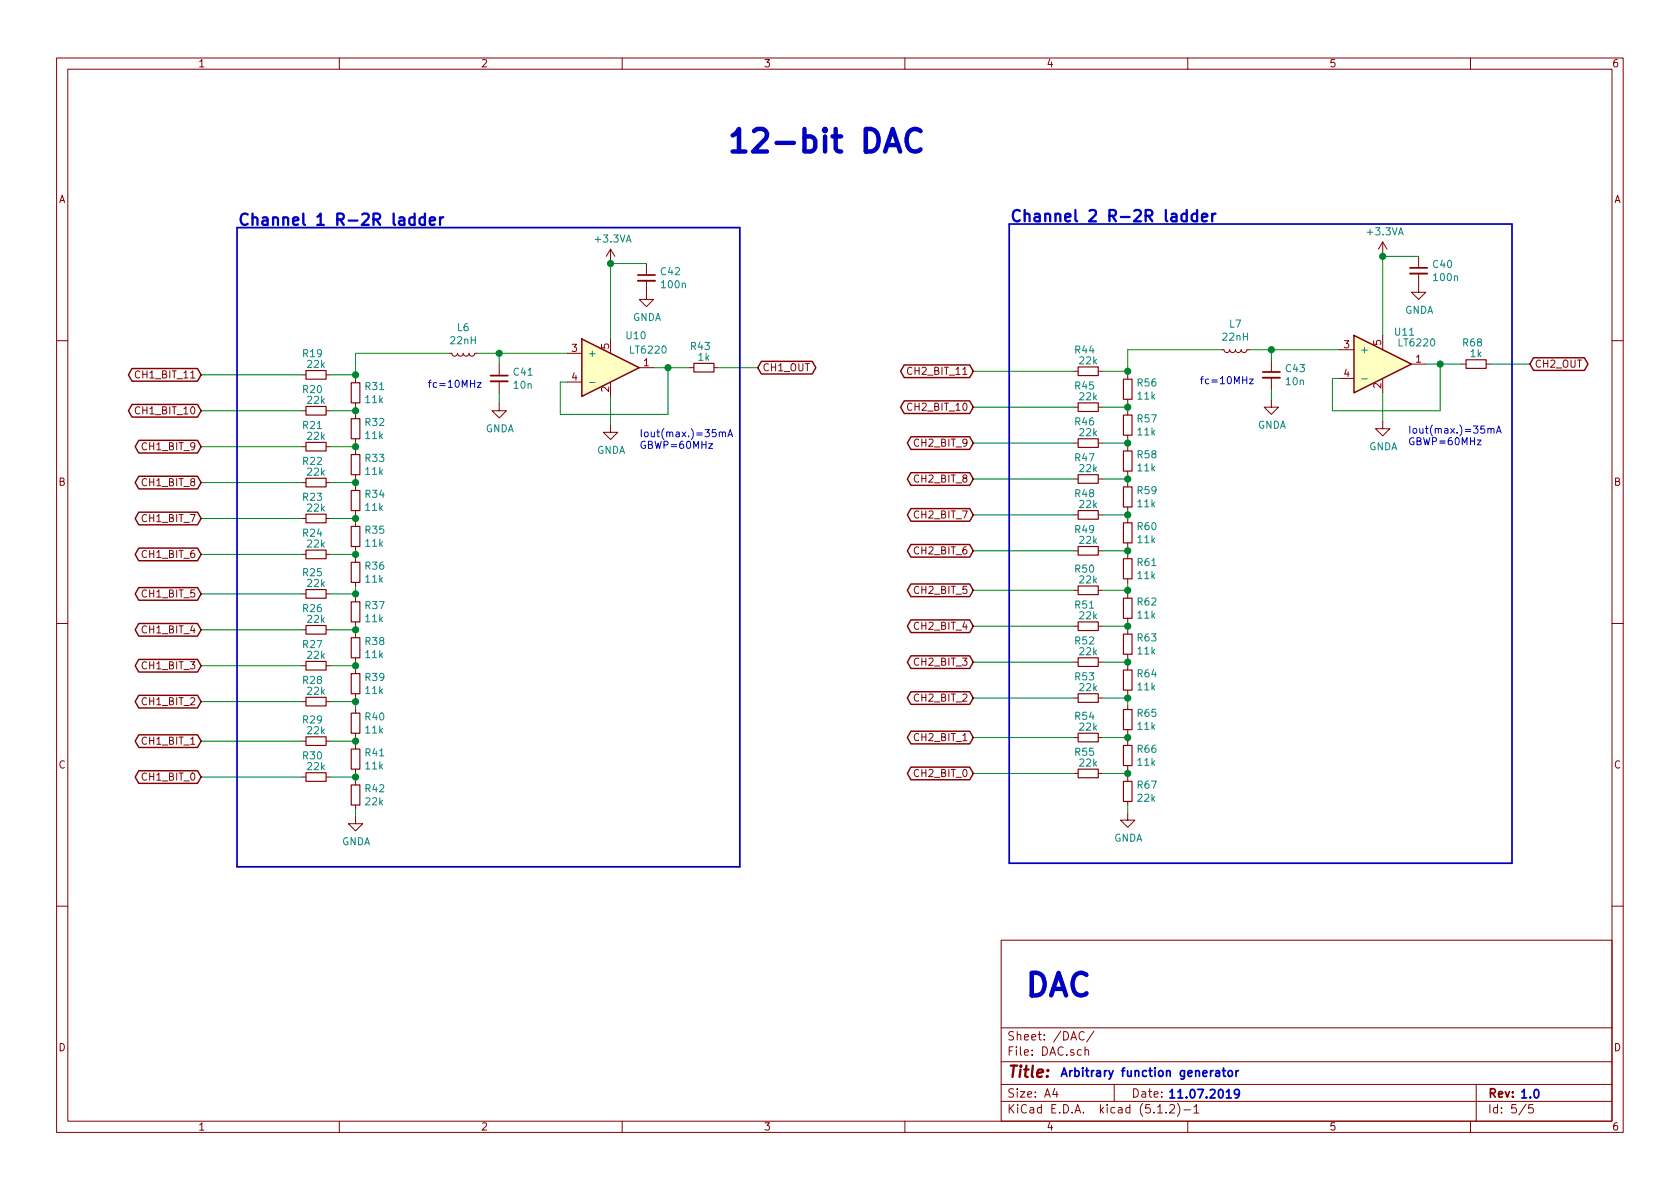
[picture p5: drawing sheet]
EESchema Schematic File Version 4
LIBS:arbitrary_func_gen-cache
EELAYER 29 0
EELAYER END
$Descr A4 11693 8268
encoding utf-8
Sheet 5 5
Title ""
Date ""
Rev ""
Comp ""
Comment1 ""
Comment2 ""
Comment3 ""
Comment4 ""
$EndDescr
Text Notes 8125 7650 0    59   ~ 12
11.07.2019
Text Notes 10575 7650 0    59   ~ 12
1.0
Text Notes 7375 7500 0    59   ~ 12
Arbitrary function generator
Text Notes 7125 6950 0    157  ~ 31
DAC
$Comp
L Device:R_Small R31
U 1 1
P 2475 2725
F 0 "R31" H 2534 2771 50  0000 L CNN
F 1 "11k" H 2534 2680 50  0000 L CNN
F 2 "Resistors_SMD:R_0603_HandSoldering" H 2475 2725 50  0001 C CNN
F 3 "~" H 2475 2725 50  0001 C CNN
	1    2475 2725
	1    0    0    -1  
$EndComp
$Comp
L Device:R_Small R19
U 1 1
P 2200 2600
F 0 "R19" V 2050 2575 50  0000 C CNN
F 1 "22k" V 2125 2600 50  0000 C CNN
F 2 "Resistors_SMD:R_0603_HandSoldering" H 2200 2600 50  0001 C CNN
F 3 "~" H 2200 2600 50  0001 C CNN
	1    2200 2600
	0    1    1    0   
$EndComp
Wire Wire Line
	2300 2600 2475 2600
Connection ~ 2475 2600
Wire Wire Line
	2475 2600 2475 2625
Wire Wire Line
	2100 2600 1400 2600
Wire Wire Line
	2475 2825 2475 2850
$Comp
L Device:R_Small R32
U 1 1
P 2475 2975
F 0 "R32" H 2534 3021 50  0000 L CNN
F 1 "11k" H 2534 2930 50  0000 L CNN
F 2 "Resistors_SMD:R_0603_HandSoldering" H 2475 2975 50  0001 C CNN
F 3 "~" H 2475 2975 50  0001 C CNN
	1    2475 2975
	1    0    0    -1  
$EndComp
$Comp
L Device:R_Small R33
U 1 1
P 2475 3225
F 0 "R33" H 2534 3271 50  0000 L CNN
F 1 "11k" H 2534 3180 50  0000 L CNN
F 2 "Resistors_SMD:R_0603_HandSoldering" H 2475 3225 50  0001 C CNN
F 3 "~" H 2475 3225 50  0001 C CNN
	1    2475 3225
	1    0    0    -1  
$EndComp
Wire Wire Line
	2475 3075 2475 3100
$Comp
L Device:R_Small R21
U 1 1
P 2200 3100
F 0 "R21" V 2050 3075 50  0000 C CNN
F 1 "22k" V 2125 3100 50  0000 C CNN
F 2 "Resistors_SMD:R_0603_HandSoldering" H 2200 3100 50  0001 C CNN
F 3 "~" H 2200 3100 50  0001 C CNN
	1    2200 3100
	0    1    1    0   
$EndComp
Wire Wire Line
	2300 3100 2475 3100
Connection ~ 2475 3100
Wire Wire Line
	2475 3100 2475 3125
Wire Wire Line
	2100 3100 1400 3100
$Comp
L Device:R_Small R20
U 1 1
P 2200 2850
F 0 "R20" V 2050 2825 50  0000 C CNN
F 1 "22k" V 2125 2850 50  0000 C CNN
F 2 "Resistors_SMD:R_0603_HandSoldering" H 2200 2850 50  0001 C CNN
F 3 "~" H 2200 2850 50  0001 C CNN
	1    2200 2850
	0    1    1    0   
$EndComp
Wire Wire Line
	2300 2850 2475 2850
Wire Wire Line
	2100 2850 1400 2850
Wire Wire Line
	2475 2850 2475 2875
$Comp
L Device:R_Small R34
U 1 1
P 2475 3475
F 0 "R34" H 2534 3521 50  0000 L CNN
F 1 "11k" H 2534 3430 50  0000 L CNN
F 2 "Resistors_SMD:R_0603_HandSoldering" H 2475 3475 50  0001 C CNN
F 3 "~" H 2475 3475 50  0001 C CNN
	1    2475 3475
	1    0    0    -1  
$EndComp
$Comp
L Device:R_Small R22
U 1 1
P 2200 3350
F 0 "R22" V 2050 3325 50  0000 C CNN
F 1 "22k" V 2125 3350 50  0000 C CNN
F 2 "Resistors_SMD:R_0603_HandSoldering" H 2200 3350 50  0001 C CNN
F 3 "~" H 2200 3350 50  0001 C CNN
	1    2200 3350
	0    1    1    0   
$EndComp
Wire Wire Line
	2300 3350 2475 3350
Wire Wire Line
	2475 3350 2475 3375
Wire Wire Line
	2100 3350 1400 3350
Wire Wire Line
	2475 3575 2475 3600
$Comp
L Device:R_Small R35
U 1 1
P 2475 3725
F 0 "R35" H 2534 3771 50  0000 L CNN
F 1 "11k" H 2534 3680 50  0000 L CNN
F 2 "Resistors_SMD:R_0603_HandSoldering" H 2475 3725 50  0001 C CNN
F 3 "~" H 2475 3725 50  0001 C CNN
	1    2475 3725
	1    0    0    -1  
$EndComp
$Comp
L Device:R_Small R36
U 1 1
P 2475 3975
F 0 "R36" H 2534 4021 50  0000 L CNN
F 1 "11k" H 2534 3930 50  0000 L CNN
F 2 "Resistors_SMD:R_0603_HandSoldering" H 2475 3975 50  0001 C CNN
F 3 "~" H 2475 3975 50  0001 C CNN
	1    2475 3975
	1    0    0    -1  
$EndComp
Wire Wire Line
	2475 3825 2475 3850
$Comp
L Device:R_Small R24
U 1 1
P 2200 3850
F 0 "R24" V 2050 3825 50  0000 C CNN
F 1 "22k" V 2125 3850 50  0000 C CNN
F 2 "Resistors_SMD:R_0603_HandSoldering" H 2200 3850 50  0001 C CNN
F 3 "~" H 2200 3850 50  0001 C CNN
	1    2200 3850
	0    1    1    0   
$EndComp
Wire Wire Line
	2300 3850 2475 3850
Connection ~ 2475 3850
Wire Wire Line
	2475 3850 2475 3875
Wire Wire Line
	2100 3850 1400 3850
$Comp
L Device:R_Small R23
U 1 1
P 2200 3600
F 0 "R23" V 2050 3575 50  0000 C CNN
F 1 "22k" V 2125 3600 50  0000 C CNN
F 2 "Resistors_SMD:R_0603_HandSoldering" H 2200 3600 50  0001 C CNN
F 3 "~" H 2200 3600 50  0001 C CNN
	1    2200 3600
	0    1    1    0   
$EndComp
Wire Wire Line
	2300 3600 2475 3600
Wire Wire Line
	2100 3600 1400 3600
Connection ~ 2475 3600
Wire Wire Line
	2475 3600 2475 3625
$Comp
L Device:R_Small R37
U 1 1
P 2475 4250
F 0 "R37" H 2534 4296 50  0000 L CNN
F 1 "11k" H 2534 4205 50  0000 L CNN
F 2 "Resistors_SMD:R_0603_HandSoldering" H 2475 4250 50  0001 C CNN
F 3 "~" H 2475 4250 50  0001 C CNN
	1    2475 4250
	1    0    0    -1  
$EndComp
$Comp
L Device:R_Small R25
U 1 1
P 2200 4125
F 0 "R25" V 2050 4100 50  0000 C CNN
F 1 "22k" V 2125 4125 50  0000 C CNN
F 2 "Resistors_SMD:R_0603_HandSoldering" H 2200 4125 50  0001 C CNN
F 3 "~" H 2200 4125 50  0001 C CNN
	1    2200 4125
	0    1    1    0   
$EndComp
Wire Wire Line
	2300 4125 2475 4125
Connection ~ 2475 4125
Wire Wire Line
	2475 4125 2475 4150
Wire Wire Line
	2100 4125 1400 4125
Wire Wire Line
	2475 4350 2475 4375
$Comp
L Device:R_Small R38
U 1 1
P 2475 4500
F 0 "R38" H 2534 4546 50  0000 L CNN
F 1 "11k" H 2534 4455 50  0000 L CNN
F 2 "Resistors_SMD:R_0603_HandSoldering" H 2475 4500 50  0001 C CNN
F 3 "~" H 2475 4500 50  0001 C CNN
	1    2475 4500
	1    0    0    -1  
$EndComp
$Comp
L Device:R_Small R39
U 1 1
P 2475 4750
F 0 "R39" H 2534 4796 50  0000 L CNN
F 1 "11k" H 2534 4705 50  0000 L CNN
F 2 "Resistors_SMD:R_0603_HandSoldering" H 2475 4750 50  0001 C CNN
F 3 "~" H 2475 4750 50  0001 C CNN
	1    2475 4750
	1    0    0    -1  
$EndComp
Wire Wire Line
	2475 4600 2475 4625
$Comp
L Device:R_Small R27
U 1 1
P 2200 4625
F 0 "R27" V 2050 4600 50  0000 C CNN
F 1 "22k" V 2125 4625 50  0000 C CNN
F 2 "Resistors_SMD:R_0603_HandSoldering" H 2200 4625 50  0001 C CNN
F 3 "~" H 2200 4625 50  0001 C CNN
	1    2200 4625
	0    1    1    0   
$EndComp
Wire Wire Line
	2300 4625 2475 4625
Connection ~ 2475 4625
Wire Wire Line
	2475 4625 2475 4650
Wire Wire Line
	2100 4625 1400 4625
$Comp
L Device:R_Small R26
U 1 1
P 2200 4375
F 0 "R26" V 2050 4350 50  0000 C CNN
F 1 "22k" V 2125 4375 50  0000 C CNN
F 2 "Resistors_SMD:R_0603_HandSoldering" H 2200 4375 50  0001 C CNN
F 3 "~" H 2200 4375 50  0001 C CNN
	1    2200 4375
	0    1    1    0   
$EndComp
Wire Wire Line
	2300 4375 2475 4375
Wire Wire Line
	2100 4375 1400 4375
Connection ~ 2475 4375
Wire Wire Line
	2475 4375 2475 4400
$Comp
L Device:R_Small R40
U 1 1
P 2475 5025
F 0 "R40" H 2534 5071 50  0000 L CNN
F 1 "11k" H 2534 4980 50  0000 L CNN
F 2 "Resistors_SMD:R_0603_HandSoldering" H 2475 5025 50  0001 C CNN
F 3 "~" H 2475 5025 50  0001 C CNN
	1    2475 5025
	1    0    0    -1  
$EndComp
$Comp
L Device:R_Small R28
U 1 1
P 2200 4875
F 0 "R28" V 2050 4850 50  0000 C CNN
F 1 "22k" V 2125 4875 50  0000 C CNN
F 2 "Resistors_SMD:R_0603_HandSoldering" H 2200 4875 50  0001 C CNN
F 3 "~" H 2200 4875 50  0001 C CNN
	1    2200 4875
	0    1    1    0   
$EndComp
Wire Wire Line
	2300 4875 2475 4875
Wire Wire Line
	2100 4875 1400 4875
Wire Wire Line
	2475 5125 2475 5150
$Comp
L Device:R_Small R41
U 1 1
P 2475 5275
F 0 "R41" H 2534 5321 50  0000 L CNN
F 1 "11k" H 2534 5230 50  0000 L CNN
F 2 "Resistors_SMD:R_0603_HandSoldering" H 2475 5275 50  0001 C CNN
F 3 "~" H 2475 5275 50  0001 C CNN
	1    2475 5275
	1    0    0    -1  
$EndComp
$Comp
L Device:R_Small R42
U 1 1
P 2475 5525
F 0 "R42" H 2534 5571 50  0000 L CNN
F 1 "22k" H 2534 5480 50  0000 L CNN
F 2 "Resistors_SMD:R_0603_HandSoldering" H 2475 5525 50  0001 C CNN
F 3 "~" H 2475 5525 50  0001 C CNN
	1    2475 5525
	1    0    0    -1  
$EndComp
Wire Wire Line
	2475 5375 2475 5400
$Comp
L Device:R_Small R30
U 1 1
P 2200 5400
F 0 "R30" V 2050 5375 50  0000 C CNN
F 1 "22k" V 2125 5400 50  0000 C CNN
F 2 "Resistors_SMD:R_0603_HandSoldering" H 2200 5400 50  0001 C CNN
F 3 "~" H 2200 5400 50  0001 C CNN
	1    2200 5400
	0    1    1    0   
$EndComp
Wire Wire Line
	2300 5400 2475 5400
Connection ~ 2475 5400
Wire Wire Line
	2475 5400 2475 5425
Wire Wire Line
	2100 5400 1400 5400
Wire Wire Line
	2475 5625 2475 5675
$Comp
L Device:R_Small R29
U 1 1
P 2200 5150
F 0 "R29" V 2050 5125 50  0000 C CNN
F 1 "22k" V 2125 5150 50  0000 C CNN
F 2 "Resistors_SMD:R_0603_HandSoldering" H 2200 5150 50  0001 C CNN
F 3 "~" H 2200 5150 50  0001 C CNN
	1    2200 5150
	0    1    1    0   
$EndComp
Wire Wire Line
	2300 5150 2475 5150
Wire Wire Line
	2100 5150 1400 5150
Connection ~ 2475 5150
Wire Wire Line
	2475 5150 2475 5175
Wire Wire Line
	2475 4850 2475 4875
$Comp
L LOGICchain:GNDA #PWR066
U 1 1
P 2475 5675
F 0 "#PWR066" H 2475 5425 50  0001 C CNN
F 1 "GNDA" H 2480 5502 50  0000 C CNN
F 2 "" H 2475 5675 50  0001 C CNN
F 3 "" H 2475 5675 50  0001 C CNN
	1    2475 5675
	1    0    0    -1  
$EndComp
Text GLabel 1400 5400 0    50   BiDi ~ 0
CH1_BIT_0
Text GLabel 1400 5150 0    50   BiDi ~ 0
CH1_BIT_1
Connection ~ 2475 4875
Wire Wire Line
	2475 4875 2475 4925
Text GLabel 1400 4875 0    50   BiDi ~ 0
CH1_BIT_2
Text GLabel 1400 4625 0    50   BiDi ~ 0
CH1_BIT_3
Text GLabel 1400 4375 0    50   BiDi ~ 0
CH1_BIT_4
Text GLabel 1400 4125 0    50   BiDi ~ 0
CH1_BIT_5
Text GLabel 1400 3850 0    50   BiDi ~ 0
CH1_BIT_6
Text GLabel 1400 3600 0    50   BiDi ~ 0
CH1_BIT_7
Wire Wire Line
	2475 4075 2475 4125
Text GLabel 1400 3350 0    50   BiDi ~ 0
CH1_BIT_8
Text GLabel 1400 3100 0    50   BiDi ~ 0
CH1_BIT_9
Text GLabel 1400 2850 0    50   BiDi ~ 0
CH1_BIT_10
Text GLabel 1400 2600 0    50   BiDi ~ 0
CH1_BIT_11
Wire Wire Line
	2475 3350 2475 3325
Connection ~ 2475 3350
Connection ~ 2475 2850
Wire Wire Line
	2475 2450 3125 2450
Wire Wire Line
	2475 2450 2475 2600
$Comp
L Device:L_Small L6
U 1 1
P 3225 2450
F 0 "L6" V 3044 2450 50  0000 C CNN
F 1 "22nH" V 3135 2450 50  0000 C CNN
F 2 "Inductors_SMD:L_0603_HandSoldering" H 3225 2450 50  0001 C CNN
F 3 "~" H 3225 2450 50  0001 C CNN
	1    3225 2450
	0    1    1    0   
$EndComp
Wire Wire Line
	3325 2450 3475 2450
$Comp
L Device:C_Small C41
U 1 1
P 3475 2625
F 0 "C41" H 3567 2671 50  0000 L CNN
F 1 "10n" H 3567 2580 50  0000 L CNN
F 2 "Capacitors_SMD:C_0603_HandSoldering" H 3475 2625 50  0001 C CNN
F 3 "~" H 3475 2625 50  0001 C CNN
	1    3475 2625
	1    0    0    -1  
$EndComp
Wire Wire Line
	3475 2525 3475 2450
Connection ~ 3475 2450
Wire Wire Line
	3475 2450 3950 2450
Wire Wire Line
	3475 2725 3475 2800
$Comp
L LOGICchain:GNDA #PWR067
U 1 1
P 3475 2800
F 0 "#PWR067" H 3475 2550 50  0001 C CNN
F 1 "GNDA" H 3480 2627 50  0000 C CNN
F 2 "" H 3475 2800 50  0001 C CNN
F 3 "" H 3475 2800 50  0001 C CNN
	1    3475 2800
	1    0    0    -1  
$EndComp
Text Notes 2975 2700 0    50   ~ 0
fc=10MHz
Wire Wire Line
	3950 2650 3900 2650
Wire Wire Line
	3900 2650 3900 2875
Wire Wire Line
	3900 2875 4650 2875
Wire Wire Line
	4650 2875 4650 2550
Wire Wire Line
	4650 2550 4550 2550
Wire Wire Line
	4650 2550 4800 2550
Connection ~ 4650 2550
$Comp
L Device:C_Small C42
U 1 1
P 4500 1925
F 0 "C42" H 4592 1971 50  0000 L CNN
F 1 "100n" H 4592 1880 50  0000 L CNN
F 2 "Capacitors_SMD:C_0603_HandSoldering" H 4500 1925 50  0001 C CNN
F 3 "~" H 4500 1925 50  0001 C CNN
	1    4500 1925
	1    0    0    -1  
$EndComp
$Comp
L Device:R_Small R43
U 1 1
P 4900 2550
F 0 "R43" V 4750 2525 50  0000 C CNN
F 1 "1k" V 4825 2550 50  0000 C CNN
F 2 "Resistors_SMD:R_0603_HandSoldering" H 4900 2550 50  0001 C CNN
F 3 "~" H 4900 2550 50  0001 C CNN
	1    4900 2550
	0    1    1    0   
$EndComp
Wire Wire Line
	5000 2550 5275 2550
Text GLabel 5275 2550 2    50   BiDi ~ 0
CH1_OUT
Wire Notes Line width 12 style solid
	1650 1575 1650 6025
Wire Notes Line width 12 style solid
	1650 6025 5150 6025
Wire Notes Line width 12 style solid
	5150 6025 5150 1575
Wire Notes Line width 12 style solid
	5150 1575 1650 1575
Text Notes 1650 1575 0    79   ~ 16
Channel 1 R-2R ladder
$Comp
L Device:R_Small R56
U 1 1
P 7850 2700
F 0 "R56" H 7909 2746 50  0000 L CNN
F 1 "11k" H 7909 2655 50  0000 L CNN
F 2 "Resistors_SMD:R_0603_HandSoldering" H 7850 2700 50  0001 C CNN
F 3 "~" H 7850 2700 50  0001 C CNN
	1    7850 2700
	1    0    0    -1  
$EndComp
$Comp
L Device:R_Small R44
U 1 1
P 7575 2575
F 0 "R44" V 7425 2550 50  0000 C CNN
F 1 "22k" V 7500 2575 50  0000 C CNN
F 2 "Resistors_SMD:R_0603_HandSoldering" H 7575 2575 50  0001 C CNN
F 3 "~" H 7575 2575 50  0001 C CNN
	1    7575 2575
	0    1    1    0   
$EndComp
Wire Wire Line
	7675 2575 7850 2575
Connection ~ 7850 2575
Wire Wire Line
	7850 2575 7850 2600
Wire Wire Line
	7475 2575 6775 2575
Wire Wire Line
	7850 2800 7850 2825
$Comp
L Device:R_Small R57
U 1 1
P 7850 2950
F 0 "R57" H 7909 2996 50  0000 L CNN
F 1 "11k" H 7909 2905 50  0000 L CNN
F 2 "Resistors_SMD:R_0603_HandSoldering" H 7850 2950 50  0001 C CNN
F 3 "~" H 7850 2950 50  0001 C CNN
	1    7850 2950
	1    0    0    -1  
$EndComp
$Comp
L Device:R_Small R58
U 1 1
P 7850 3200
F 0 "R58" H 7909 3246 50  0000 L CNN
F 1 "11k" H 7909 3155 50  0000 L CNN
F 2 "Resistors_SMD:R_0603_HandSoldering" H 7850 3200 50  0001 C CNN
F 3 "~" H 7850 3200 50  0001 C CNN
	1    7850 3200
	1    0    0    -1  
$EndComp
Wire Wire Line
	7850 3050 7850 3075
$Comp
L Device:R_Small R46
U 1 1
P 7575 3075
F 0 "R46" V 7425 3050 50  0000 C CNN
F 1 "22k" V 7500 3075 50  0000 C CNN
F 2 "Resistors_SMD:R_0603_HandSoldering" H 7575 3075 50  0001 C CNN
F 3 "~" H 7575 3075 50  0001 C CNN
	1    7575 3075
	0    1    1    0   
$EndComp
Wire Wire Line
	7675 3075 7850 3075
Connection ~ 7850 3075
Wire Wire Line
	7850 3075 7850 3100
Wire Wire Line
	7475 3075 6775 3075
$Comp
L Device:R_Small R45
U 1 1
P 7575 2825
F 0 "R45" V 7425 2800 50  0000 C CNN
F 1 "22k" V 7500 2825 50  0000 C CNN
F 2 "Resistors_SMD:R_0603_HandSoldering" H 7575 2825 50  0001 C CNN
F 3 "~" H 7575 2825 50  0001 C CNN
	1    7575 2825
	0    1    1    0   
$EndComp
Wire Wire Line
	7675 2825 7850 2825
Wire Wire Line
	7475 2825 6775 2825
Wire Wire Line
	7850 2825 7850 2850
$Comp
L Device:R_Small R59
U 1 1
P 7850 3450
F 0 "R59" H 7909 3496 50  0000 L CNN
F 1 "11k" H 7909 3405 50  0000 L CNN
F 2 "Resistors_SMD:R_0603_HandSoldering" H 7850 3450 50  0001 C CNN
F 3 "~" H 7850 3450 50  0001 C CNN
	1    7850 3450
	1    0    0    -1  
$EndComp
$Comp
L Device:R_Small R47
U 1 1
P 7575 3325
F 0 "R47" V 7425 3300 50  0000 C CNN
F 1 "22k" V 7500 3325 50  0000 C CNN
F 2 "Resistors_SMD:R_0603_HandSoldering" H 7575 3325 50  0001 C CNN
F 3 "~" H 7575 3325 50  0001 C CNN
	1    7575 3325
	0    1    1    0   
$EndComp
Wire Wire Line
	7675 3325 7850 3325
Wire Wire Line
	7850 3325 7850 3350
Wire Wire Line
	7475 3325 6775 3325
Wire Wire Line
	7850 3550 7850 3575
$Comp
L Device:R_Small R60
U 1 1
P 7850 3700
F 0 "R60" H 7909 3746 50  0000 L CNN
F 1 "11k" H 7909 3655 50  0000 L CNN
F 2 "Resistors_SMD:R_0603_HandSoldering" H 7850 3700 50  0001 C CNN
F 3 "~" H 7850 3700 50  0001 C CNN
	1    7850 3700
	1    0    0    -1  
$EndComp
$Comp
L Device:R_Small R61
U 1 1
P 7850 3950
F 0 "R61" H 7909 3996 50  0000 L CNN
F 1 "11k" H 7909 3905 50  0000 L CNN
F 2 "Resistors_SMD:R_0603_HandSoldering" H 7850 3950 50  0001 C CNN
F 3 "~" H 7850 3950 50  0001 C CNN
	1    7850 3950
	1    0    0    -1  
$EndComp
Wire Wire Line
	7850 3800 7850 3825
$Comp
L Device:R_Small R49
U 1 1
P 7575 3825
F 0 "R49" V 7425 3800 50  0000 C CNN
F 1 "22k" V 7500 3825 50  0000 C CNN
F 2 "Resistors_SMD:R_0603_HandSoldering" H 7575 3825 50  0001 C CNN
F 3 "~" H 7575 3825 50  0001 C CNN
	1    7575 3825
	0    1    1    0   
$EndComp
Wire Wire Line
	7675 3825 7850 3825
Connection ~ 7850 3825
Wire Wire Line
	7850 3825 7850 3850
Wire Wire Line
	7475 3825 6775 3825
$Comp
L Device:R_Small R48
U 1 1
P 7575 3575
F 0 "R48" V 7425 3550 50  0000 C CNN
F 1 "22k" V 7500 3575 50  0000 C CNN
F 2 "Resistors_SMD:R_0603_HandSoldering" H 7575 3575 50  0001 C CNN
F 3 "~" H 7575 3575 50  0001 C CNN
	1    7575 3575
	0    1    1    0   
$EndComp
Wire Wire Line
	7675 3575 7850 3575
Wire Wire Line
	7475 3575 6775 3575
Connection ~ 7850 3575
Wire Wire Line
	7850 3575 7850 3600
$Comp
L Device:R_Small R62
U 1 1
P 7850 4225
F 0 "R62" H 7909 4271 50  0000 L CNN
F 1 "11k" H 7909 4180 50  0000 L CNN
F 2 "Resistors_SMD:R_0603_HandSoldering" H 7850 4225 50  0001 C CNN
F 3 "~" H 7850 4225 50  0001 C CNN
	1    7850 4225
	1    0    0    -1  
$EndComp
$Comp
L Device:R_Small R50
U 1 1
P 7575 4100
F 0 "R50" V 7425 4075 50  0000 C CNN
F 1 "22k" V 7500 4100 50  0000 C CNN
F 2 "Resistors_SMD:R_0603_HandSoldering" H 7575 4100 50  0001 C CNN
F 3 "~" H 7575 4100 50  0001 C CNN
	1    7575 4100
	0    1    1    0   
$EndComp
Wire Wire Line
	7675 4100 7850 4100
Connection ~ 7850 4100
Wire Wire Line
	7850 4100 7850 4125
Wire Wire Line
	7475 4100 6775 4100
Wire Wire Line
	7850 4325 7850 4350
$Comp
L Device:R_Small R63
U 1 1
P 7850 4475
F 0 "R63" H 7909 4521 50  0000 L CNN
F 1 "11k" H 7909 4430 50  0000 L CNN
F 2 "Resistors_SMD:R_0603_HandSoldering" H 7850 4475 50  0001 C CNN
F 3 "~" H 7850 4475 50  0001 C CNN
	1    7850 4475
	1    0    0    -1  
$EndComp
$Comp
L Device:R_Small R64
U 1 1
P 7850 4725
F 0 "R64" H 7909 4771 50  0000 L CNN
F 1 "11k" H 7909 4680 50  0000 L CNN
F 2 "Resistors_SMD:R_0603_HandSoldering" H 7850 4725 50  0001 C CNN
F 3 "~" H 7850 4725 50  0001 C CNN
	1    7850 4725
	1    0    0    -1  
$EndComp
Wire Wire Line
	7850 4575 7850 4600
$Comp
L Device:R_Small R52
U 1 1
P 7575 4600
F 0 "R52" V 7425 4575 50  0000 C CNN
F 1 "22k" V 7500 4600 50  0000 C CNN
F 2 "Resistors_SMD:R_0603_HandSoldering" H 7575 4600 50  0001 C CNN
F 3 "~" H 7575 4600 50  0001 C CNN
	1    7575 4600
	0    1    1    0   
$EndComp
Wire Wire Line
	7675 4600 7850 4600
Connection ~ 7850 4600
Wire Wire Line
	7850 4600 7850 4625
Wire Wire Line
	7475 4600 6775 4600
$Comp
L Device:R_Small R51
U 1 1
P 7575 4350
F 0 "R51" V 7425 4325 50  0000 C CNN
F 1 "22k" V 7500 4350 50  0000 C CNN
F 2 "Resistors_SMD:R_0603_HandSoldering" H 7575 4350 50  0001 C CNN
F 3 "~" H 7575 4350 50  0001 C CNN
	1    7575 4350
	0    1    1    0   
$EndComp
Wire Wire Line
	7675 4350 7850 4350
Wire Wire Line
	7475 4350 6775 4350
Connection ~ 7850 4350
Wire Wire Line
	7850 4350 7850 4375
$Comp
L Device:R_Small R65
U 1 1
P 7850 5000
F 0 "R65" H 7909 5046 50  0000 L CNN
F 1 "11k" H 7909 4955 50  0000 L CNN
F 2 "Resistors_SMD:R_0603_HandSoldering" H 7850 5000 50  0001 C CNN
F 3 "~" H 7850 5000 50  0001 C CNN
	1    7850 5000
	1    0    0    -1  
$EndComp
$Comp
L Device:R_Small R53
U 1 1
P 7575 4850
F 0 "R53" V 7425 4825 50  0000 C CNN
F 1 "22k" V 7500 4850 50  0000 C CNN
F 2 "Resistors_SMD:R_0603_HandSoldering" H 7575 4850 50  0001 C CNN
F 3 "~" H 7575 4850 50  0001 C CNN
	1    7575 4850
	0    1    1    0   
$EndComp
Wire Wire Line
	7675 4850 7850 4850
Wire Wire Line
	7475 4850 6775 4850
Wire Wire Line
	7850 5100 7850 5125
$Comp
L Device:R_Small R66
U 1 1
P 7850 5250
F 0 "R66" H 7909 5296 50  0000 L CNN
F 1 "11k" H 7909 5205 50  0000 L CNN
F 2 "Resistors_SMD:R_0603_HandSoldering" H 7850 5250 50  0001 C CNN
F 3 "~" H 7850 5250 50  0001 C CNN
	1    7850 5250
	1    0    0    -1  
$EndComp
$Comp
L Device:R_Small R67
U 1 1
P 7850 5500
F 0 "R67" H 7909 5546 50  0000 L CNN
F 1 "22k" H 7909 5455 50  0000 L CNN
F 2 "Resistors_SMD:R_0603_HandSoldering" H 7850 5500 50  0001 C CNN
F 3 "~" H 7850 5500 50  0001 C CNN
	1    7850 5500
	1    0    0    -1  
$EndComp
Wire Wire Line
	7850 5350 7850 5375
$Comp
L Device:R_Small R55
U 1 1
P 7575 5375
F 0 "R55" V 7425 5350 50  0000 C CNN
F 1 "22k" V 7500 5375 50  0000 C CNN
F 2 "Resistors_SMD:R_0603_HandSoldering" H 7575 5375 50  0001 C CNN
F 3 "~" H 7575 5375 50  0001 C CNN
	1    7575 5375
	0    1    1    0   
$EndComp
Wire Wire Line
	7675 5375 7850 5375
Connection ~ 7850 5375
Wire Wire Line
	7850 5375 7850 5400
Wire Wire Line
	7475 5375 6775 5375
Wire Wire Line
	7850 5600 7850 5650
$Comp
L Device:R_Small R54
U 1 1
P 7575 5125
F 0 "R54" V 7425 5100 50  0000 C CNN
F 1 "22k" V 7500 5125 50  0000 C CNN
F 2 "Resistors_SMD:R_0603_HandSoldering" H 7575 5125 50  0001 C CNN
F 3 "~" H 7575 5125 50  0001 C CNN
	1    7575 5125
	0    1    1    0   
$EndComp
Wire Wire Line
	7675 5125 7850 5125
Wire Wire Line
	7475 5125 6775 5125
Connection ~ 7850 5125
Wire Wire Line
	7850 5125 7850 5150
Wire Wire Line
	7850 4825 7850 4850
$Comp
L LOGICchain:GNDA #PWR070
U 1 1
P 7850 5650
F 0 "#PWR070" H 7850 5400 50  0001 C CNN
F 1 "GNDA" H 7855 5477 50  0000 C CNN
F 2 "" H 7850 5650 50  0001 C CNN
F 3 "" H 7850 5650 50  0001 C CNN
	1    7850 5650
	1    0    0    -1  
$EndComp
Text GLabel 6775 5375 0    50   BiDi ~ 0
CH2_BIT_0
Text GLabel 6775 5125 0    50   BiDi ~ 0
CH2_BIT_1
Connection ~ 7850 4850
Wire Wire Line
	7850 4850 7850 4900
Text GLabel 6775 4850 0    50   BiDi ~ 0
CH2_BIT_2
Text GLabel 6775 4600 0    50   BiDi ~ 0
CH2_BIT_3
Text GLabel 6775 4350 0    50   BiDi ~ 0
CH2_BIT_4
Text GLabel 6775 4100 0    50   BiDi ~ 0
CH2_BIT_5
Text GLabel 6775 3825 0    50   BiDi ~ 0
CH2_BIT_6
Text GLabel 6775 3575 0    50   BiDi ~ 0
CH2_BIT_7
Wire Wire Line
	7850 4050 7850 4100
Text GLabel 6775 3325 0    50   BiDi ~ 0
CH2_BIT_8
Text GLabel 6775 3075 0    50   BiDi ~ 0
CH2_BIT_9
Text GLabel 6775 2825 0    50   BiDi ~ 0
CH2_BIT_10
Text GLabel 6775 2575 0    50   BiDi ~ 0
CH2_BIT_11
Wire Wire Line
	7850 3325 7850 3300
Connection ~ 7850 3325
Connection ~ 7850 2825
Wire Wire Line
	7850 2425 8500 2425
Wire Wire Line
	7850 2425 7850 2575
$Comp
L Device:L_Small L7
U 1 1
P 8600 2425
F 0 "L7" V 8419 2425 50  0000 C CNN
F 1 "22nH" V 8510 2425 50  0000 C CNN
F 2 "Inductors_SMD:L_0603_HandSoldering" H 8600 2425 50  0001 C CNN
F 3 "~" H 8600 2425 50  0001 C CNN
	1    8600 2425
	0    1    1    0   
$EndComp
Wire Wire Line
	8700 2425 8850 2425
$Comp
L Device:C_Small C43
U 1 1
P 8850 2600
F 0 "C43" H 8942 2646 50  0000 L CNN
F 1 "10n" H 8942 2555 50  0000 L CNN
F 2 "Capacitors_SMD:C_0603_HandSoldering" H 8850 2600 50  0001 C CNN
F 3 "~" H 8850 2600 50  0001 C CNN
	1    8850 2600
	1    0    0    -1  
$EndComp
Wire Wire Line
	8850 2500 8850 2425
Connection ~ 8850 2425
Wire Wire Line
	8850 2425 9325 2425
Wire Wire Line
	8850 2700 8850 2775
$Comp
L LOGICchain:GNDA #PWR071
U 1 1
P 8850 2775
F 0 "#PWR071" H 8850 2525 50  0001 C CNN
F 1 "GNDA" H 8855 2602 50  0000 C CNN
F 2 "" H 8850 2775 50  0001 C CNN
F 3 "" H 8850 2775 50  0001 C CNN
	1    8850 2775
	1    0    0    -1  
$EndComp
Text Notes 8350 2675 0    50   ~ 0
fc=10MHz
Wire Wire Line
	9325 2625 9275 2625
Wire Wire Line
	9275 2625 9275 2850
Wire Wire Line
	9275 2850 10025 2850
Wire Wire Line
	10025 2850 10025 2525
Wire Wire Line
	10025 2525 9925 2525
Wire Wire Line
	10025 2525 10175 2525
Connection ~ 10025 2525
Text Notes 9800 3100 0    50   ~ 0
Iout(max.)=35mA\nGBWP=60MHz
$Comp
L Device:R_Small R68
U 1 1
P 10275 2525
F 0 "R68" V 10125 2500 50  0000 C CNN
F 1 "1k" V 10200 2525 50  0000 C CNN
F 2 "Resistors_SMD:R_0603_HandSoldering" H 10275 2525 50  0001 C CNN
F 3 "~" H 10275 2525 50  0001 C CNN
	1    10275 2525
	0    1    1    0   
$EndComp
Wire Wire Line
	10375 2525 10650 2525
Text GLabel 10650 2525 2    50   BiDi ~ 0
CH2_OUT
Wire Notes Line width 12 style solid
	7025 6000 10525 6000
Text Notes 5050 1075 0    157  ~ 31
12-bit DAC
Wire Wire Line
	4250 2350 4250 1825
Wire Wire Line
	4250 1825 4500 1825
Wire Wire Line
	4250 2750 4250 2950
$Comp
L power:+3.3VA #PWR062
U 1 1
P 4250 1825
F 0 "#PWR062" H 4250 1675 50  0001 C CNN
F 1 "+3.3VA" H 4265 1998 50  0000 C CNN
F 2 "" H 4250 1825 50  0001 C CNN
F 3 "" H 4250 1825 50  0001 C CNN
	1    4250 1825
	1    0    0    -1  
$EndComp
Connection ~ 4250 1825
$Comp
L LOGICchain:GNDA #PWR063
U 1 1
P 4250 2950
F 0 "#PWR063" H 4250 2700 50  0001 C CNN
F 1 "GNDA" H 4255 2777 50  0000 C CNN
F 2 "" H 4250 2950 50  0001 C CNN
F 3 "" H 4250 2950 50  0001 C CNN
	1    4250 2950
	1    0    0    -1  
$EndComp
$Comp
L LOGICchain:GNDA #PWR068
U 1 1
P 4500 2025
F 0 "#PWR068" H 4500 1775 50  0001 C CNN
F 1 "GNDA" H 4505 1852 50  0000 C CNN
F 2 "" H 4500 2025 50  0001 C CNN
F 3 "" H 4500 2025 50  0001 C CNN
	1    4500 2025
	1    0    0    -1  
$EndComp
Text Notes 7025 1550 0    79   ~ 16
Channel 2 R-2R ladder
Wire Notes Line width 12 style solid
	10525 1550 7025 1550
Wire Notes Line width 12 style solid
	10525 6000 10525 1550
Wire Notes Line width 12 style solid
	7025 1550 7025 6000
$Comp
L Device:C_Small C40
U 1 1
P 9875 1875
F 0 "C40" H 9967 1921 50  0000 L CNN
F 1 "100n" H 9967 1830 50  0000 L CNN
F 2 "Capacitors_SMD:C_0603_HandSoldering" H 9875 1875 50  0001 C CNN
F 3 "~" H 9875 1875 50  0001 C CNN
	1    9875 1875
	1    0    0    -1  
$EndComp
Wire Wire Line
	9625 2325 9625 1775
Wire Wire Line
	9625 1775 9875 1775
$Comp
L power:+3.3VA #PWR069
U 1 1
P 9625 1775
F 0 "#PWR069" H 9625 1625 50  0001 C CNN
F 1 "+3.3VA" H 9640 1948 50  0000 C CNN
F 2 "" H 9625 1775 50  0001 C CNN
F 3 "" H 9625 1775 50  0001 C CNN
	1    9625 1775
	1    0    0    -1  
$EndComp
Connection ~ 9625 1775
$Comp
L LOGICchain:GNDA #PWR088
U 1 1
P 9875 1975
F 0 "#PWR088" H 9875 1725 50  0001 C CNN
F 1 "GNDA" H 9880 1802 50  0000 C CNN
F 2 "" H 9875 1975 50  0001 C CNN
F 3 "" H 9875 1975 50  0001 C CNN
	1    9875 1975
	1    0    0    -1  
$EndComp
Wire Wire Line
	9625 2725 9625 2925
$Comp
L LOGICchain:GNDA #PWR087
U 1 1
P 9625 2925
F 0 "#PWR087" H 9625 2675 50  0001 C CNN
F 1 "GNDA" H 9630 2752 50  0000 C CNN
F 2 "" H 9625 2925 50  0001 C CNN
F 3 "" H 9625 2925 50  0001 C CNN
	1    9625 2925
	1    0    0    -1  
$EndComp
Text Notes 4450 3125 0    50   ~ 0
Iout(max.)=35mA\nGBWP=60MHz
$Comp
L symbols:LT6220 U10
U 1 1
P 4200 2550
F 0 "U10" H 4350 2775 50  0000 L CNN
F 1 "LT6220" H 4375 2675 50  0000 L CNN
F 2 "TO_SOT_Packages_SMD:SOT-23-5_HandSoldering" H 4200 2550 50  0001 C CNN
F 3 "https://www.analog.com/media/en/technical-documentation/data-sheets/622012fc.pdf" H 4200 2550 50  0001 C CNN
F 4 "Farnell" H 4200 2550 50  0001 C CNN "Vendor"
F 5 "2765241" H 4200 2550 50  0001 C CNN "Vendor Number"
	1    4200 2550
	1    0    0    -1  
$EndComp
$Comp
L symbols:LT6220 U11
U 1 1
P 9575 2525
F 0 "U11" H 9700 2750 50  0000 L CNN
F 1 "LT6220" H 9725 2675 50  0000 L CNN
F 2 "TO_SOT_Packages_SMD:SOT-23-5_HandSoldering" H 9575 2525 50  0001 C CNN
F 3 "https://www.analog.com/media/en/technical-documentation/data-sheets/622012fc.pdf" H 9575 2525 50  0001 C CNN
F 4 "Farnell" H 9575 2525 50  0001 C CNN "Vendor"
F 5 "2765241" H 9575 2525 50  0001 C CNN "Vendor Number"
	1    9575 2525
	1    0    0    -1  
$EndComp
$EndSCHEMATC
